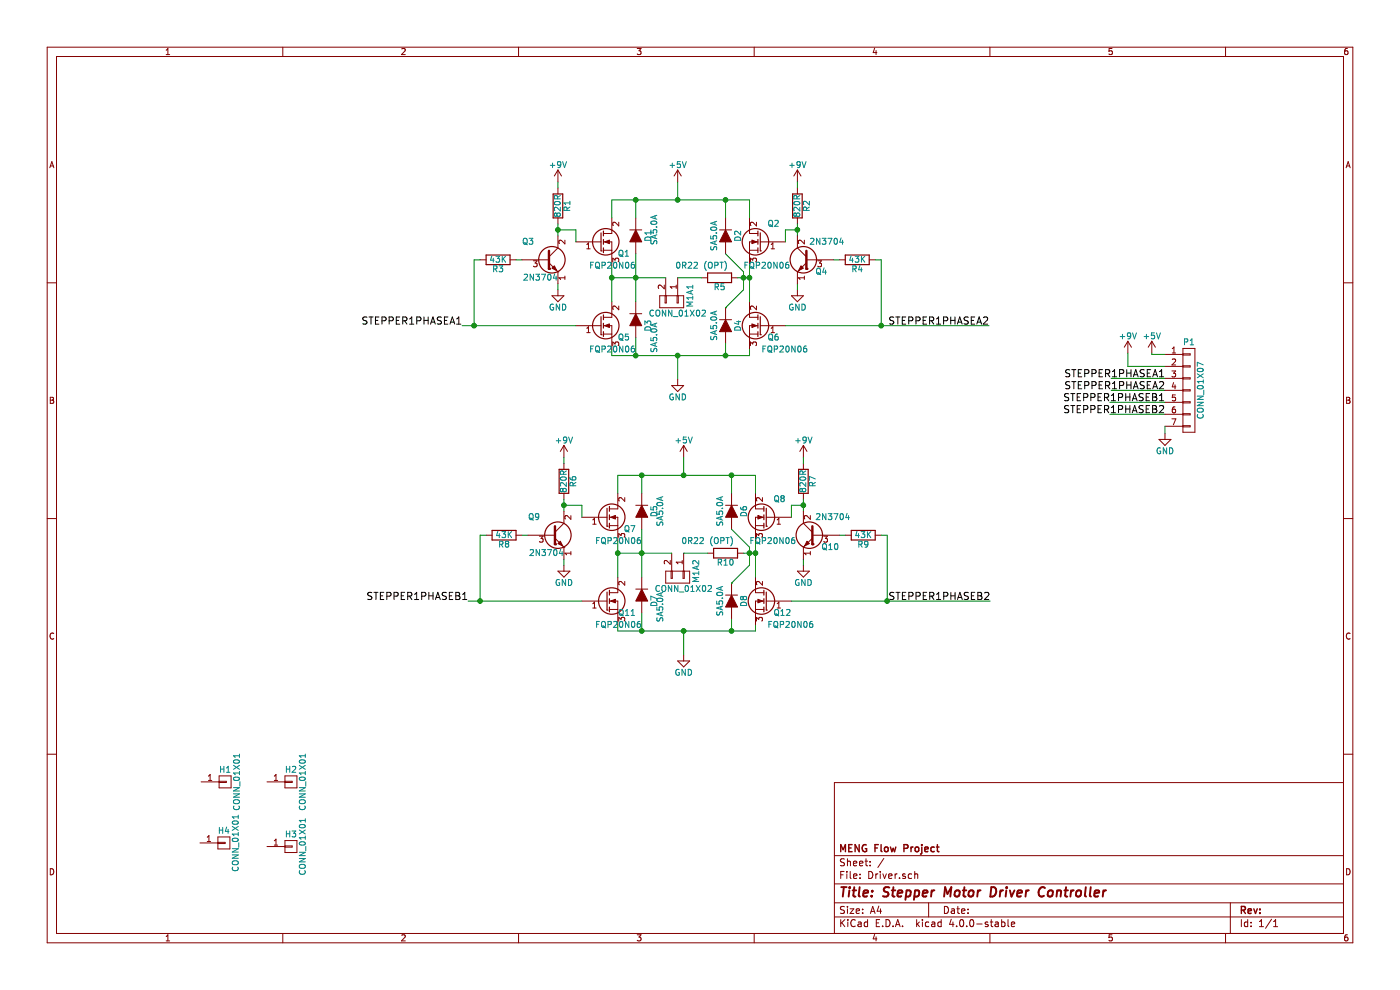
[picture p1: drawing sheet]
EESchema Schematic File Version 2
LIBS:power
LIBS:device
LIBS:transistors
LIBS:conn
LIBS:linear
LIBS:regul
LIBS:74xx
LIBS:cmos4000
LIBS:adc-dac
LIBS:memory
LIBS:xilinx
LIBS:microcontrollers
LIBS:dsp
LIBS:microchip
LIBS:analog_switches
LIBS:motorola
LIBS:texas
LIBS:intel
LIBS:audio
LIBS:interface
LIBS:digital-audio
LIBS:philips
LIBS:display
LIBS:cypress
LIBS:siliconi
LIBS:opto
LIBS:atmel
LIBS:contrib
LIBS:valves
LIBS:Driver-cache
EELAYER 25 0
EELAYER END
$Descr A4 11693 8268
encoding utf-8
Sheet 1 1
Title "Stepper Motor Driver Controller"
Date ""
Rev ""
Comp "MENG Flow Project"
Comment1 ""
Comment2 ""
Comment3 ""
Comment4 ""
$EndDescr
Text Label 9730 3160 2    60   ~ 0
STEPPER1PHASEA1
Text Label 9730 3260 2    60   ~ 0
STEPPER1PHASEA2
Text Label 9730 3360 2    60   ~ 0
STEPPER1PHASEB1
Text Label 9730 3460 2    60   ~ 0
STEPPER1PHASEB2
Connection ~ 13350 1000
Wire Wire Line
	9730 3160 9280 3160
Wire Wire Line
	9280 3260 9730 3260
Wire Wire Line
	9730 3360 9270 3360
Wire Wire Line
	9270 3460 9730 3460
$Comp
L Q_NMOS_GDS Q1
U 1 1
P 5010 2020
F 0 "Q1" H 5260 1920 50  0000 R CNN
F 1 "FQP20N06" H 5310 1820 50  0000 R CNN
F 2 "TO_SOT_Packages_THT:TO-220_Neutral123_Horizontal_Reverse_LargePads" H 5210 2120 29  0001 C CNN
F 3 "" H 5010 2020 60  0000 C CNN
	1    5010 2020
	1    0    0    -1  
$EndComp
$Comp
L Q_NMOS_GDS Q2
U 1 1
P 6360 2020
F 0 "Q2" H 6310 2170 50  0000 R CNN
F 1 "FQP20N06" H 6510 1820 50  0000 R CNN
F 2 "TO_SOT_Packages_THT:TO-220_Neutral123_Horizontal_Reverse_LargePads" H 6560 2120 29  0001 C CNN
F 3 "" H 6360 2020 60  0000 C CNN
	1    6360 2020
	-1   0    0    -1  
$EndComp
$Comp
L Q_NMOS_GDS Q5
U 1 1
P 5010 2720
F 0 "Q5" H 5260 2620 50  0000 R CNN
F 1 "FQP20N06" H 5310 2520 50  0000 R CNN
F 2 "TO_SOT_Packages_THT:TO-220_Neutral123_Horizontal_Reverse_LargePads" H 5210 2820 29  0001 C CNN
F 3 "" H 5010 2720 60  0000 C CNN
	1    5010 2720
	1    0    0    -1  
$EndComp
$Comp
L Q_NMOS_GDS Q6
U 1 1
P 6360 2720
F 0 "Q6" H 6310 2620 50  0000 R CNN
F 1 "FQP20N06" H 6360 2520 50  0000 R CNN
F 2 "TO_SOT_Packages_THT:TO-220_Neutral123_Horizontal_Reverse_LargePads" H 6560 2820 29  0001 C CNN
F 3 "" H 6360 2720 60  0000 C CNN
	1    6360 2720
	-1   0    0    -1  
$EndComp
$Comp
L +5V #PWR01
U 1 1
P 5660 1520
F 0 "#PWR01" H 5660 1370 50  0001 C CNN
F 1 "+5V" H 5660 1660 50  0000 C CNN
F 2 "" H 5660 1520 60  0000 C CNN
F 3 "" H 5660 1520 60  0000 C CNN
	1    5660 1520
	1    0    0    -1  
$EndComp
Wire Wire Line
	5110 1820 5110 1670
Wire Wire Line
	5110 1670 6260 1670
Wire Wire Line
	5660 1670 5660 1520
Wire Wire Line
	6260 1670 6260 1820
Connection ~ 5660 1670
Wire Wire Line
	5110 2220 5110 2520
Wire Wire Line
	6260 2220 6260 2520
$Comp
L CONN_01X02 M1A1
U 1 1
P 5610 2520
F 0 "M1A1" H 5560 2670 50  0000 C CNN
F 1 "CONN_01X02" V 5710 2570 50  0000 C CNN
F 2 "Terminal_Blocks:TerminalBlock_Pheonix_MPT-2.54mm_2pol" H 5610 2520 60  0001 C CNN
F 3 "" H 5610 2520 60  0000 C CNN
	1    5610 2520
	0    1    1    0   
$EndComp
Connection ~ 6260 2320
Wire Wire Line
	5110 2320 5560 2320
Connection ~ 5110 2320
Wire Wire Line
	6260 2970 6260 2920
Wire Wire Line
	5110 2970 6260 2970
Wire Wire Line
	5660 2970 5660 3170
Wire Wire Line
	5110 2920 5110 2970
Connection ~ 5660 2970
$Comp
L R R5
U 1 1
P 6010 2320
F 0 "R5" V 6090 2320 50  0000 C CNN
F 1 "0R22 (OPT)" V 5910 2170 50  0000 C CNN
F 2 "Resistors_ThroughHole:Resistor_Cement_KOA-BGR-3N" V 5940 2320 30  0001 C CNN
F 3 "" H 6010 2320 30  0000 C CNN
	1    6010 2320
	0    1    1    0   
$EndComp
$Comp
L GND #PWR02
U 1 1
P 5660 3170
F 0 "#PWR02" H 5660 2920 50  0001 C CNN
F 1 "GND" H 5660 3020 50  0000 C CNN
F 2 "" H 5660 3170 60  0000 C CNN
F 3 "" H 5660 3170 60  0000 C CNN
	1    5660 3170
	1    0    0    -1  
$EndComp
Wire Wire Line
	3860 2720 4810 2720
Wire Wire Line
	3960 2170 3960 2720
Connection ~ 3960 2720
$Comp
L R R1
U 1 1
P 4660 1720
F 0 "R1" V 4740 1720 50  0000 C CNN
F 1 "820R" V 4660 1720 50  0000 C CNN
F 2 "Resistors_ThroughHole:Resistor_Horizontal_RM10mm" V 4590 1720 30  0001 C CNN
F 3 "" H 4660 1720 30  0000 C CNN
	1    4660 1720
	1    0    0    -1  
$EndComp
$Comp
L GND #PWR03
U 1 1
P 4660 2420
F 0 "#PWR03" H 4660 2170 50  0001 C CNN
F 1 "GND" H 4660 2270 50  0000 C CNN
F 2 "" H 4660 2420 60  0000 C CNN
F 3 "" H 4660 2420 60  0000 C CNN
	1    4660 2420
	1    0    0    -1  
$EndComp
Wire Wire Line
	4660 2370 4660 2420
$Comp
L +9V #PWR04
U 1 1
P 4660 1520
F 0 "#PWR04" H 4660 1370 50  0001 C CNN
F 1 "+9V" H 4660 1660 50  0000 C CNN
F 2 "" H 4660 1520 60  0000 C CNN
F 3 "" H 4660 1520 60  0000 C CNN
	1    4660 1520
	1    0    0    -1  
$EndComp
Wire Wire Line
	4660 1520 4660 1570
$Comp
L R R3
U 1 1
P 4160 2170
F 0 "R3" V 4240 2170 50  0000 C CNN
F 1 "43K" V 4160 2170 50  0000 C CNN
F 2 "Resistors_ThroughHole:Resistor_Horizontal_RM10mm" V 4090 2170 30  0001 C CNN
F 3 "" H 4160 2170 30  0000 C CNN
	1    4160 2170
	0    1    1    0   
$EndComp
Wire Wire Line
	4360 2170 4310 2170
Wire Wire Line
	4010 2170 3960 2170
$Comp
L R R2
U 1 1
P 6660 1720
F 0 "R2" V 6740 1720 50  0000 C CNN
F 1 "820R" V 6660 1720 50  0000 C CNN
F 2 "Resistors_ThroughHole:Resistor_Horizontal_RM10mm" V 6590 1720 30  0001 C CNN
F 3 "" H 6660 1720 30  0000 C CNN
	1    6660 1720
	1    0    0    -1  
$EndComp
$Comp
L GND #PWR05
U 1 1
P 6660 2420
F 0 "#PWR05" H 6660 2170 50  0001 C CNN
F 1 "GND" H 6660 2270 50  0000 C CNN
F 2 "" H 6660 2420 60  0000 C CNN
F 3 "" H 6660 2420 60  0000 C CNN
	1    6660 2420
	1    0    0    -1  
$EndComp
$Comp
L +9V #PWR06
U 1 1
P 6660 1520
F 0 "#PWR06" H 6660 1370 50  0001 C CNN
F 1 "+9V" H 6660 1660 50  0000 C CNN
F 2 "" H 6660 1520 60  0000 C CNN
F 3 "" H 6660 1520 60  0000 C CNN
	1    6660 1520
	1    0    0    -1  
$EndComp
$Comp
L R R4
U 1 1
P 7160 2170
F 0 "R4" V 7240 2170 50  0000 C CNN
F 1 "43K" V 7160 2170 50  0000 C CNN
F 2 "Resistors_ThroughHole:Resistor_Horizontal_RM10mm" V 7090 2170 30  0001 C CNN
F 3 "" H 7160 2170 30  0000 C CNN
	1    7160 2170
	0    1    1    0   
$EndComp
Wire Wire Line
	6660 2370 6660 2420
Wire Wire Line
	6960 2170 7010 2170
Wire Wire Line
	7310 2170 7360 2170
Wire Wire Line
	7360 2170 7360 2720
Wire Wire Line
	4660 1870 4660 1970
Wire Wire Line
	4810 1920 4810 2020
Wire Wire Line
	6560 2020 6560 1920
Wire Wire Line
	6660 1570 6660 1520
Wire Wire Line
	6660 1870 6660 1970
Wire Wire Line
	6560 1920 6660 1920
Connection ~ 6660 1920
Wire Wire Line
	6560 2720 8260 2720
Connection ~ 7360 2720
Wire Wire Line
	5660 2320 5860 2320
Wire Wire Line
	6160 2320 6260 2320
$Comp
L Q_NPN_ECB Q3
U 1 1
P 4560 2170
F 0 "Q3" H 4460 2320 50  0000 R CNN
F 1 "2N3704" H 4660 2020 50  0000 R CNN
F 2 "TO_SOT_Packages_THT:TO-92_Molded_Wide" H 4760 2270 29  0001 C CNN
F 3 "" H 4560 2170 60  0000 C CNN
	1    4560 2170
	1    0    0    -1  
$EndComp
$Comp
L Q_NPN_ECB Q4
U 1 1
P 6760 2170
F 0 "Q4" H 6710 2070 50  0000 R CNN
F 1 "2N3704" H 6760 2320 50  0000 R CNN
F 2 "TO_SOT_Packages_THT:TO-92_Molded_Wide" H 6960 2270 29  0001 C CNN
F 3 "" H 6760 2170 60  0000 C CNN
	1    6760 2170
	-1   0    0    -1  
$EndComp
Wire Wire Line
	4810 1920 4660 1920
Connection ~ 4660 1920
$Comp
L D D2
U 1 1
P 6060 1970
F 0 "D2" H 6060 2070 50  0000 C CNN
F 1 "SA5.0A" H 6060 1870 50  0000 C CNN
F 2 "Diodes_ThroughHole:Diode_DO-201AD_Horizontal_RM15" H 6060 1970 60  0001 C CNN
F 3 "" H 6060 1970 60  0000 C CNN
	1    6060 1970
	0    1    1    0   
$EndComp
$Comp
L D D1
U 1 1
P 5310 1970
F 0 "D1" H 5310 2070 50  0000 C CNN
F 1 "SA5.0A" H 5260 2120 50  0000 C CNN
F 2 "Diodes_ThroughHole:Diode_DO-201AD_Horizontal_RM15" H 5310 1970 60  0001 C CNN
F 3 "" H 5310 1970 60  0000 C CNN
	1    5310 1970
	0    1    1    0   
$EndComp
$Comp
L D D3
U 1 1
P 5310 2670
F 0 "D3" H 5360 2770 50  0000 C CNN
F 1 "SA5.0A" H 5460 2820 50  0000 C CNN
F 2 "Diodes_ThroughHole:Diode_DO-201AD_Horizontal_RM15" H 5310 2670 60  0001 C CNN
F 3 "" H 5310 2670 60  0000 C CNN
	1    5310 2670
	0    1    1    0   
$EndComp
$Comp
L D D4
U 1 1
P 6060 2720
F 0 "D4" H 6060 2820 50  0000 C CNN
F 1 "SA5.0A" H 6060 2620 50  0000 C CNN
F 2 "Diodes_ThroughHole:Diode_DO-201AD_Horizontal_RM15" H 6060 2720 60  0001 C CNN
F 3 "" H 6060 2720 60  0000 C CNN
	1    6060 2720
	0    1    1    0   
$EndComp
Wire Wire Line
	5310 2120 5310 2520
Connection ~ 5310 2320
Wire Wire Line
	5310 2820 5310 2970
Connection ~ 5310 2970
Wire Wire Line
	5310 1670 5310 1820
Connection ~ 5310 1670
Wire Wire Line
	6060 2870 6060 2970
Connection ~ 6060 2970
Wire Wire Line
	6060 2570 6060 2570
Wire Wire Line
	6210 2420 6060 2570
Connection ~ 6210 2320
Wire Wire Line
	6060 1820 6060 1670
Connection ~ 6060 1670
Wire Wire Line
	6060 2120 6210 2270
Wire Wire Line
	6210 2270 6210 2420
$Comp
L Q_NMOS_GDS Q7
U 1 1
P 5060 4320
F 0 "Q7" H 5310 4220 50  0000 R CNN
F 1 "FQP20N06" H 5360 4120 50  0000 R CNN
F 2 "TO_SOT_Packages_THT:TO-220_Neutral123_Horizontal_Reverse_LargePads" H 5260 4420 29  0001 C CNN
F 3 "" H 5060 4320 60  0000 C CNN
	1    5060 4320
	1    0    0    -1  
$EndComp
$Comp
L Q_NMOS_GDS Q8
U 1 1
P 6410 4320
F 0 "Q8" H 6360 4470 50  0000 R CNN
F 1 "FQP20N06" H 6560 4120 50  0000 R CNN
F 2 "TO_SOT_Packages_THT:TO-220_Neutral123_Horizontal_Reverse_LargePads" H 6610 4420 29  0001 C CNN
F 3 "" H 6410 4320 60  0000 C CNN
	1    6410 4320
	-1   0    0    -1  
$EndComp
$Comp
L Q_NMOS_GDS Q11
U 1 1
P 5060 5020
F 0 "Q11" H 5310 4920 50  0000 R CNN
F 1 "FQP20N06" H 5360 4820 50  0000 R CNN
F 2 "TO_SOT_Packages_THT:TO-220_Neutral123_Horizontal_Reverse_LargePads" H 5260 5120 29  0001 C CNN
F 3 "" H 5060 5020 60  0000 C CNN
	1    5060 5020
	1    0    0    -1  
$EndComp
$Comp
L Q_NMOS_GDS Q12
U 1 1
P 6410 5020
F 0 "Q12" H 6360 4920 50  0000 R CNN
F 1 "FQP20N06" H 6410 4820 50  0000 R CNN
F 2 "TO_SOT_Packages_THT:TO-220_Neutral123_Horizontal_Reverse_LargePads" H 6610 5120 29  0001 C CNN
F 3 "" H 6410 5020 60  0000 C CNN
	1    6410 5020
	-1   0    0    -1  
$EndComp
$Comp
L +5V #PWR07
U 1 1
P 5710 3820
F 0 "#PWR07" H 5710 3670 50  0001 C CNN
F 1 "+5V" H 5710 3960 50  0000 C CNN
F 2 "" H 5710 3820 60  0000 C CNN
F 3 "" H 5710 3820 60  0000 C CNN
	1    5710 3820
	1    0    0    -1  
$EndComp
Wire Wire Line
	5160 4120 5160 3970
Wire Wire Line
	5160 3970 6310 3970
Wire Wire Line
	5710 3970 5710 3820
Wire Wire Line
	6310 3970 6310 4120
Connection ~ 5710 3970
Wire Wire Line
	5160 4520 5160 4820
Wire Wire Line
	6310 4520 6310 4820
$Comp
L CONN_01X02 M1A2
U 1 1
P 5660 4820
F 0 "M1A2" H 5610 4970 50  0000 C CNN
F 1 "CONN_01X02" V 5760 4870 50  0000 C CNN
F 2 "Terminal_Blocks:TerminalBlock_Pheonix_MPT-2.54mm_2pol" H 5660 4820 60  0001 C CNN
F 3 "" H 5660 4820 60  0000 C CNN
	1    5660 4820
	0    1    1    0   
$EndComp
Connection ~ 6310 4620
Wire Wire Line
	5160 4620 5610 4620
Connection ~ 5160 4620
Wire Wire Line
	6310 5270 6310 5220
Wire Wire Line
	5160 5270 6310 5270
Wire Wire Line
	5710 5270 5710 5470
Wire Wire Line
	5160 5220 5160 5270
Connection ~ 5710 5270
$Comp
L R R10
U 1 1
P 6060 4620
F 0 "R10" V 6140 4620 50  0000 C CNN
F 1 "0R22 (OPT)" V 5960 4470 50  0000 C CNN
F 2 "Resistors_ThroughHole:Resistor_Cement_KOA-BGR-3N" V 5990 4620 30  0001 C CNN
F 3 "" H 6060 4620 30  0000 C CNN
	1    6060 4620
	0    1    1    0   
$EndComp
$Comp
L GND #PWR08
U 1 1
P 5710 5470
F 0 "#PWR08" H 5710 5220 50  0001 C CNN
F 1 "GND" H 5710 5320 50  0000 C CNN
F 2 "" H 5710 5470 60  0000 C CNN
F 3 "" H 5710 5470 60  0000 C CNN
	1    5710 5470
	1    0    0    -1  
$EndComp
Wire Wire Line
	3910 5020 4860 5020
Wire Wire Line
	4010 4470 4010 5020
Connection ~ 4010 5020
$Comp
L R R6
U 1 1
P 4710 4020
F 0 "R6" V 4790 4020 50  0000 C CNN
F 1 "820R" V 4710 4020 50  0000 C CNN
F 2 "Resistors_ThroughHole:Resistor_Horizontal_RM10mm" V 4640 4020 30  0001 C CNN
F 3 "" H 4710 4020 30  0000 C CNN
	1    4710 4020
	1    0    0    -1  
$EndComp
$Comp
L GND #PWR09
U 1 1
P 4710 4720
F 0 "#PWR09" H 4710 4470 50  0001 C CNN
F 1 "GND" H 4710 4570 50  0000 C CNN
F 2 "" H 4710 4720 60  0000 C CNN
F 3 "" H 4710 4720 60  0000 C CNN
	1    4710 4720
	1    0    0    -1  
$EndComp
Wire Wire Line
	4710 4670 4710 4720
$Comp
L +9V #PWR010
U 1 1
P 4710 3820
F 0 "#PWR010" H 4710 3670 50  0001 C CNN
F 1 "+9V" H 4710 3960 50  0000 C CNN
F 2 "" H 4710 3820 60  0000 C CNN
F 3 "" H 4710 3820 60  0000 C CNN
	1    4710 3820
	1    0    0    -1  
$EndComp
Wire Wire Line
	4710 3820 4710 3870
$Comp
L R R8
U 1 1
P 4210 4470
F 0 "R8" V 4290 4470 50  0000 C CNN
F 1 "43K" V 4210 4470 50  0000 C CNN
F 2 "Resistors_ThroughHole:Resistor_Horizontal_RM10mm" V 4140 4470 30  0001 C CNN
F 3 "" H 4210 4470 30  0000 C CNN
	1    4210 4470
	0    1    1    0   
$EndComp
Wire Wire Line
	4410 4470 4360 4470
Wire Wire Line
	4060 4470 4010 4470
$Comp
L R R7
U 1 1
P 6710 4020
F 0 "R7" V 6790 4020 50  0000 C CNN
F 1 "820R" V 6710 4020 50  0000 C CNN
F 2 "Resistors_ThroughHole:Resistor_Horizontal_RM10mm" V 6640 4020 30  0001 C CNN
F 3 "" H 6710 4020 30  0000 C CNN
	1    6710 4020
	1    0    0    -1  
$EndComp
$Comp
L GND #PWR011
U 1 1
P 6710 4720
F 0 "#PWR011" H 6710 4470 50  0001 C CNN
F 1 "GND" H 6710 4570 50  0000 C CNN
F 2 "" H 6710 4720 60  0000 C CNN
F 3 "" H 6710 4720 60  0000 C CNN
	1    6710 4720
	1    0    0    -1  
$EndComp
$Comp
L +9V #PWR012
U 1 1
P 6710 3820
F 0 "#PWR012" H 6710 3670 50  0001 C CNN
F 1 "+9V" H 6710 3960 50  0000 C CNN
F 2 "" H 6710 3820 60  0000 C CNN
F 3 "" H 6710 3820 60  0000 C CNN
	1    6710 3820
	1    0    0    -1  
$EndComp
$Comp
L R R9
U 1 1
P 7210 4470
F 0 "R9" V 7290 4470 50  0000 C CNN
F 1 "43K" V 7210 4470 50  0000 C CNN
F 2 "Resistors_ThroughHole:Resistor_Horizontal_RM10mm" V 7140 4470 30  0001 C CNN
F 3 "" H 7210 4470 30  0000 C CNN
	1    7210 4470
	0    1    1    0   
$EndComp
Wire Wire Line
	6710 4670 6710 4720
Wire Wire Line
	7010 4470 7060 4470
Wire Wire Line
	7360 4470 7410 4470
Wire Wire Line
	7410 4470 7410 5020
Wire Wire Line
	4710 4170 4710 4270
Wire Wire Line
	4860 4220 4860 4320
Wire Wire Line
	6610 4320 6610 4220
Wire Wire Line
	6710 3870 6710 3820
Wire Wire Line
	6710 4170 6710 4270
Wire Wire Line
	6610 4220 6710 4220
Connection ~ 6710 4220
Wire Wire Line
	6610 5020 8270 5020
Connection ~ 7410 5020
Wire Wire Line
	5710 4620 5910 4620
Wire Wire Line
	6210 4620 6310 4620
$Comp
L Q_NPN_ECB Q9
U 1 1
P 4610 4470
F 0 "Q9" H 4510 4620 50  0000 R CNN
F 1 "2N3704" H 4710 4320 50  0000 R CNN
F 2 "TO_SOT_Packages_THT:TO-92_Molded_Wide" H 4810 4570 29  0001 C CNN
F 3 "" H 4610 4470 60  0000 C CNN
	1    4610 4470
	1    0    0    -1  
$EndComp
$Comp
L Q_NPN_ECB Q10
U 1 1
P 6810 4470
F 0 "Q10" H 6760 4370 50  0000 R CNN
F 1 "2N3704" H 6810 4620 50  0000 R CNN
F 2 "TO_SOT_Packages_THT:TO-92_Molded_Wide" H 7010 4570 29  0001 C CNN
F 3 "" H 6810 4470 60  0000 C CNN
	1    6810 4470
	-1   0    0    -1  
$EndComp
Wire Wire Line
	4860 4220 4710 4220
Connection ~ 4710 4220
$Comp
L D D6
U 1 1
P 6110 4270
F 0 "D6" H 6110 4370 50  0000 C CNN
F 1 "SA5.0A" H 6110 4170 50  0000 C CNN
F 2 "Diodes_ThroughHole:Diode_DO-201AD_Horizontal_RM15" H 6110 4270 60  0001 C CNN
F 3 "" H 6110 4270 60  0000 C CNN
	1    6110 4270
	0    1    1    0   
$EndComp
$Comp
L D D5
U 1 1
P 5360 4270
F 0 "D5" H 5360 4370 50  0000 C CNN
F 1 "SA5.0A" H 5360 4420 50  0000 C CNN
F 2 "Diodes_ThroughHole:Diode_DO-201AD_Horizontal_RM15" H 5360 4270 60  0001 C CNN
F 3 "" H 5360 4270 60  0000 C CNN
	1    5360 4270
	0    1    1    0   
$EndComp
$Comp
L D D7
U 1 1
P 5360 4970
F 0 "D7" H 5410 5070 50  0000 C CNN
F 1 "SA5.0A" H 5460 5120 50  0000 C CNN
F 2 "Diodes_ThroughHole:Diode_DO-201AD_Horizontal_RM15" H 5360 4970 60  0001 C CNN
F 3 "" H 5360 4970 60  0000 C CNN
	1    5360 4970
	0    1    1    0   
$EndComp
$Comp
L D D8
U 1 1
P 6110 5020
F 0 "D8" H 6110 5120 50  0000 C CNN
F 1 "SA5.0A" H 6110 4920 50  0000 C CNN
F 2 "Diodes_ThroughHole:Diode_DO-201AD_Horizontal_RM15" H 6110 5020 60  0001 C CNN
F 3 "" H 6110 5020 60  0000 C CNN
	1    6110 5020
	0    1    1    0   
$EndComp
Wire Wire Line
	5360 4420 5360 4820
Connection ~ 5360 4620
Wire Wire Line
	5360 5120 5360 5270
Connection ~ 5360 5270
Wire Wire Line
	5360 3970 5360 4120
Connection ~ 5360 3970
Wire Wire Line
	6110 5170 6110 5270
Connection ~ 6110 5270
Wire Wire Line
	6110 4870 6110 4870
Wire Wire Line
	6260 4720 6110 4870
Connection ~ 6260 4620
Wire Wire Line
	6110 4120 6110 3970
Connection ~ 6110 3970
Wire Wire Line
	6110 4420 6260 4570
Wire Wire Line
	6260 4570 6260 4720
$Comp
L GND #PWR013
U 1 1
P 9730 3620
F 0 "#PWR013" H 9730 3370 50  0001 C CNN
F 1 "GND" H 9730 3470 50  0000 C CNN
F 2 "" H 9730 3620 60  0000 C CNN
F 3 "" H 9730 3620 60  0000 C CNN
	1    9730 3620
	1    0    0    -1  
$EndComp
$Comp
L +9V #PWR014
U 1 1
P 9420 2950
F 0 "#PWR014" H 9420 2800 50  0001 C CNN
F 1 "+9V" H 9420 3090 50  0000 C CNN
F 2 "" H 9420 2950 60  0000 C CNN
F 3 "" H 9420 2950 60  0000 C CNN
	1    9420 2950
	1    0    0    -1  
$EndComp
$Comp
L +5V #PWR015
U 1 1
P 9620 2950
F 0 "#PWR015" H 9620 2800 50  0001 C CNN
F 1 "+5V" H 9620 3090 50  0000 C CNN
F 2 "" H 9620 2950 60  0000 C CNN
F 3 "" H 9620 2950 60  0000 C CNN
	1    9620 2950
	1    0    0    -1  
$EndComp
$Comp
L CONN_01X07 P1
U 1 1
P 9930 3260
F 0 "P1" H 9930 3660 50  0000 C CNN
F 1 "CONN_01X07" V 10030 3260 50  0000 C CNN
F 2 "Pin_Headers:Pin_Header_Straight_1x07" H 9930 3260 50  0001 C CNN
F 3 "" H 9930 3260 50  0000 C CNN
	1    9930 3260
	1    0    0    -1  
$EndComp
Wire Wire Line
	9730 2960 9620 2960
Wire Wire Line
	9620 2960 9620 2950
Wire Wire Line
	9420 2950 9420 3060
Wire Wire Line
	9420 3060 9730 3060
Wire Wire Line
	9730 3560 9730 3620
Text Label 3860 2720 2    60   ~ 0
STEPPER1PHASEA1
Text Label 8260 2720 2    60   ~ 0
STEPPER1PHASEA2
Text Label 8270 5020 2    60   ~ 0
STEPPER1PHASEB2
Text Label 3910 5020 2    60   ~ 0
STEPPER1PHASEB1
$Comp
L CONN_01X01 H1
U 1 1
P 1880 6530
F 0 "H1" H 1880 6630 50  0000 C CNN
F 1 "CONN_01X01" V 1980 6530 50  0000 C CNN
F 2 "Mounting_Holes:MountingHole_4mm" H 1880 6530 50  0001 C CNN
F 3 "" H 1880 6530 50  0000 C CNN
	1    1880 6530
	1    0    0    -1  
$EndComp
$Comp
L CONN_01X01 H4
U 1 1
P 1870 7040
F 0 "H4" H 1870 7140 50  0000 C CNN
F 1 "CONN_01X01" V 1970 7040 50  0000 C CNN
F 2 "Mounting_Holes:MountingHole_4mm" H 1870 7040 50  0001 C CNN
F 3 "" H 1870 7040 50  0000 C CNN
	1    1870 7040
	1    0    0    -1  
$EndComp
$Comp
L CONN_01X01 H2
U 1 1
P 2430 6530
F 0 "H2" H 2430 6630 50  0000 C CNN
F 1 "CONN_01X01" V 2530 6530 50  0000 C CNN
F 2 "Mounting_Holes:MountingHole_4mm" H 2430 6530 50  0001 C CNN
F 3 "" H 2430 6530 50  0000 C CNN
	1    2430 6530
	1    0    0    -1  
$EndComp
$Comp
L CONN_01X01 H3
U 1 1
P 2430 7070
F 0 "H3" H 2430 7170 50  0000 C CNN
F 1 "CONN_01X01" V 2530 7070 50  0000 C CNN
F 2 "Mounting_Holes:MountingHole_4mm" H 2430 7070 50  0001 C CNN
F 3 "" H 2430 7070 50  0000 C CNN
	1    2430 7070
	1    0    0    -1  
$EndComp
$EndSCHEMATC
